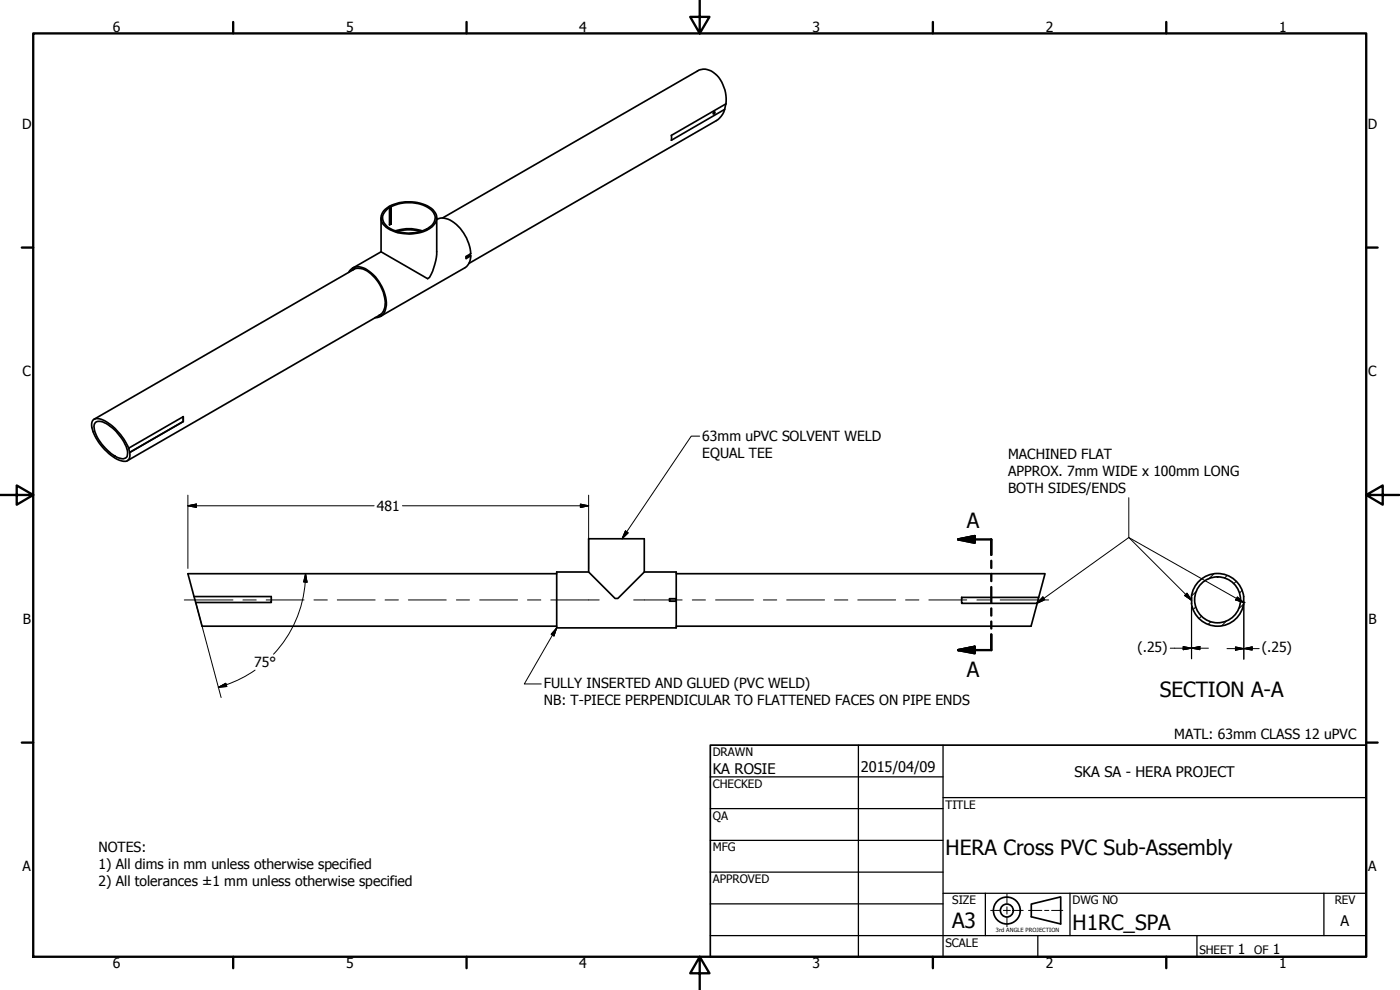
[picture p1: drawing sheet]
<svg xmlns="http://www.w3.org/2000/svg" width="420mm" height="297mm" viewBox="0 0 420 297" stroke-linecap="round" stroke-linejoin="round" font-family="sans-serif">
<!-- layer: Visible (ANSI) -->
<g fill="none" stroke="#000" stroke-width=".51">
<path d="M214.3 33.5a.36 .36 0 0 1 .3 .5 .36 .36 0 0 1-.5 .2l-.1-.2zM217.5 32.8l-1 2-1.5 1.4-74.3 42.8M217.8 31.2l-.3 1.6-16 9.3v-1.5l16.4-9.4a10.4 10.4 0 0 0-4.4-9.9l-1.9-.5-1.8 .2-77 44.4M114.4 75.6l-8.5 4.8M114.4 65.4v10.2M115.2 63.2a11.6 11.6 0 0 1 11.6-2 5 5 0 0 1 4.3 4.3 5.6 5.6 0 0 1-4.7 4.2 12.3 12.3 0 0 1-11-2 3.1 3.1 0 0 1-.2-4.5zM116.9 62.3a3.2 3.2 0 0 0-1.3 5.1 10.4 10.4 0 0 0 9.5 2.3l1.6-.4 1.4-.6 .1 .1 .5-.2-.2-.2v.2M117.2 62l.1 5.2zM117.2 62l-.4 .2 .1 5.3 .4-.3M117.2 67.1l-.3 .2M117.3 62a11.4 11.4 0 0 1 12.5 1.4 3.2 3.2 0 0 1-1.3 5M118.6 69.3a13.3 13.3 0 0 1 8.1 0"/>
<path d="M119.2 69.5a12.3 12.3 0 0 1 7 0M131.1 65.9a4.6 4.6 0 0 1 5.2 1 13.5 13.5 0 0 1 5 9.2l-1.4 .8v.7l1.4-.8-.3-.2M131.1 65.4v10.2a17.4 17.4 0 0 1-2.2 7.6l-.6 .4-13.9-8M141 76.3v.3l-1.1 .7M141.3 76.8l-.4 1.9-.6 .9-.7 .7-25.4 14.6M104.6 81.7a3.6 3.6 0 0 1 5.6-.7 12.5 12.5 0 0 1 5.6 11.2 3.1 3.1 0 0 1-3.3 3.1M105.8 81.1a4.5 4.5 0 0 1 5.5 1.1 11.9 11.9 0 0 1 4.2 10l-.7 1.6-1.1 .9M106.4 80.7l-78.1 45.1M114.3 94.3l-76.1 43.9M28.6 126.9a2.78 2.78 0 0 1 3.3 .2 14.7 14.7 0 0 1 6.4 8.5 1.68 1.68 0 0 1-.7 1.9 1.68 1.68 0 0 1-2-.1 13.3 13.3 0 0 1-7.4-9.5zM38.6 134.5l16.4-9.5v1.5l-16.1 9.2zM55 125v1.5l-16.1 9.2a1.89 1.89 0 0 1-.4 2.3 1.89 1.89 0 0 1-2.2 .2 15.2 15.2 0 0 1-8.8-10.5 1.81 1.81 0 0 1 .7-1.9 1.81 1.81 0 0 1 2.1 0 16.7 16.7 0 0 1 8.3 8.7"/>
<path d="M58.2 179h23.2v1.8h-22.7M167.1 172.1h-110.7l2.3 8.7M176.7 171.6h-9.6v16.8h35.8v-8M176.7 161.7h16.7v9.9l-8 8h-.8l-7.9-8zM193.4 171.6h9.5v8M200.9 179.6h2v.8h-2zM202.9 172.1h110.7l-1.9 7.1M288.6 179.2h23.1l-.4 1.8h-22.7zM357.6 179.2v1.8M373.3 179a7.9 7.9 0 0 0-8-6.9 7.9 7.9 0 0 0-7.8 7.1M373.3 179a7.9 7.9 0 0 1-6.9 8.8 7.9 7.9 0 0 1-8.8-6.8M58.7 180.8l1.9 7.1h106.5"/>
<path d="M311.3 181l-1.9 6.9h-106.5"/>
<circle cx="365.4" cy="180" r="6.9"/>
</g>
<circle cx="373.3" cy="180.8" r=".25" fill="#000"/>
<!-- layer: Section Line (ANSI) -->
<path d="M287.5 161.8l5-1v2.1zM287.5 161.8h10v4.7M297.5 168.3v2.1M297.5 172.2v2.2M297.5 176.1v4.7M287.5 195.1l5-1.1v2zM297.5 182.5v2.2M297.5 186.5v2.1M297.5 190.4v4.7h-10" fill="none" stroke="#000" stroke-width=".7"/>
<path d="M287.5 161.8l5-1zM287.5 161.8l5-1v2.1zM287.5 195.1l5-1.1zM287.5 195.1l5-1.1v2z" fill="#000" stroke="#000" stroke-width=".7"/>
<!-- layer: Border (ANSI) -->
<g fill="none" stroke="#000" stroke-width=".7">
<path d="M10 10h400v277.1h-400zM70 6.6v3.4M140 6.6v3.4M210 0v10l-2.9-4.9h5.8l-2.9 4.9M280 6.6v3.4M350 6.6v3.4M6.5 74.3h3.5M410 74.3h3.4M0 148.5h10l-5-2.8v5.7l5-2.9M410 148.5l5 2.9v-5.7l-5 2.8h10M6.5 222.8h3.5M410 222.8h3.4"/>
<path d="M70 287.1v3.4M140 287.1v3.4M210 287.1l2.9 4.9h-5.8l2.9-4.9v9.9M280 287.1v3.4M350 287.1v3.4"/>
</g>
<!-- layer: Title (ANSI) -->
<g fill="none" stroke="#000" stroke-width=".38">
<path d="M213.2 233.1h69.8M257.6 223.6v63.5M283 239.3h127M283 223.6v63.5M213.2 242.6h69.8M213.2 252.1h69.8M213.2 261.7h69.8M213.2 271.2h69.8M283 268h127M295.7 268v12.7M321.1 268v12.7M397.3 268v12.7"/>
<path d="M213.2 280.7h196.8M311.5 280.7v6.4M359.2 280.7v6.4"/>
</g>
<path d="M213.2 223.6h196.8v63.5h-196.8z" fill="none" stroke="#000" stroke-width=".51"/>
<!-- layer: Hatch (ANSI) -->
<path d="M359.2 177.3l-1.5 1.4M364.2 172.3l-1.5 1.4M368.2 172.7l-.7 .8M371 174.4l-.7 .7M372.7 177.2l-.7 .8M358.9 182l-.8 .9M360.6 184.8l-.7 .8M363.4 186.5l-.8 .8M368 186.4l-1.4 1.4M373.2 181.3l-1.5 1.4" fill="none" stroke="#000" stroke-width=".3"/>
<!-- layer: Symbol (ANSI) -->
<path d="M210 130.9h-2.5l-20.8 30.8M187.7 159.3l.8 .6-1.8 1.8zM338.8 149.3v12l34.5 19.5M312.3 179.9l.7-.8 .5 .8M312.8 179.9l26-18.6 18.8 18.8M356.2 178l1.4 2.1-2.1-1.4zM371.3 179.1l2 1.7-2.5-.8zM167.1 188.4l-.9 2.4-.8-.5zM167.1 188.4l-9.7 16.8h5M312.1 180.1l-.9 .9 2-.9M312.5 180.1l-1.3 .9" fill="none" stroke="#000" stroke-width=".3"/>
<path d="M187.7 159.3l-1 2.4zM187.7 159.3l.8 .6-1.8 1.8zM313 179.1l-1.8 1.9zM313 179.1l.6 .8-2.4 1.1zM355.5 178.7l2.1 1.4zM356.2 178l1.4 2.1-2.1-1.4zM167.1 188.4l-.9 2.4zM167.1 188.4l-.9 2.4-.8-.5zM370.8 180l2.5 .8zM371.3 179.1l2 1.7-2.5-.8z" fill="#000" stroke="#000" stroke-width=".3"/>
<!-- layer: Dimension (ANSI) -->
<g fill="none" stroke="#000" stroke-width=".3">
<path d="M56.4 151.8l2.5-.6v1.1zM56.4 151.8h55.9M56.4 148.6v21.9M120.8 151.8h55.9M174.2 151.2l2.5 .6-2.5 .5zM176.7 148.6v21.9M91.7 172.1l.4 2.6-1-.1zM91.7 172.1a35.3 35.3 0 0 1-9.6 24.2M58.7 180.8l7.7 28.5M351.2 194.5h11.4M355.1 194l2.5 .5-2.5 .4zM357.6 182v15.7"/>
<path d="M357.6 194.5l2.5-.5v.9zM368.2 194.6h9.7M370.8 194.1l2.5 .5-2.5 .5zM373.3 181.2v16.6M373.3 194.6l2.5-.5v1zM65.5 206.2l2.3-1.2 .3 1zM67.9 205.5l-2.4 .7M76.6 201.1l-4.2 2.5-4.5 1.8"/>
</g>
<g fill="#000" stroke="#000" stroke-width=".3">
<path d="M56.4 151.8l2.5-.6zM56.4 151.8l2.5-.6v1.1zM174.2 152.3l2.5-.5zM174.2 151.2l2.5 .6-2.5 .5zM91.7 172.1l.4 2.6zM91.7 172.1l.4 2.6-1-.1zM355.1 194.9l2.5-.4zM355.1 194l2.5 .5-2.5 .4zM357.6 194.5l2.5-.5zM357.6 194.5l2.5-.5v.9zM370.8 195.1l2.5-.5zM370.8 194.1l2.5 .5-2.5 .5z"/>
<path d="M373.3 194.6l2.5-.5zM373.3 194.6l2.5-.5v1zM65.5 206.2l2.3-1.2zM65.5 206.2l2.3-1.2 .3 1z"/>
</g>
<!-- layer: Centerline (ANSI) -->
<g fill="none" stroke="#000" stroke-width=".3">
<path d="M55.3 180h14.6M72.9 180h4M79.9 180h11.3M94.2 180h4M101.2 180h11.4M115.6 180h4M122.6 180h11.3M137 180h3.9M144 180h11.3M158.3 180h4M165.3 180h14.5M190.2 180h14.5"/>
<path d="M207.8 180h3.9M214.8 180h11.3M229.1 180h4M236.1 180h11.4M250.4 180h4M257.4 180h11.4M271.8 180h4M278.8 180h11.3M293.2 180h3.9M300.2 180h14.5"/>
</g>
<!-- layer: Sketch Geometry (ANSI) -->
<path d="M297.3 273.2h2.7M301.1 273.2h2.1M302.2 268.3v2.8M302.2 272.1v2.1M302.2 275.3v2.8M304.3 273.2h2.8M308.7 273.2h4M313.5 273.2h1.3M315.6 273.2h3.4" fill="none" stroke="#000" stroke-width=".3"/>
<g fill="none" stroke="#000" stroke-width=".51">
<path d="M309.5 271.3l8.8-2.2v8.1l-8.8-2.1z"/>
<circle cx="302.2" cy="273.2" r="4"/>
<circle cx="302.2" cy="273.2" r="1.94"/>
</g>
<g font-size="6.3">
<text x="290.2" y="158.4">A</text>
<text x="290.2" y="203.1">A</text>
<text x="348" y="209">SECTION A-A</text>
<text x="283.8" y="256.5">HERA Cross PVC Sub-Assembly</text>
<text x="285.8" y="278.6">A3</text>
<text x="321.9" y="279">H1RC_SPA</text>
</g>
<g font-size="4.4">
<text x="213.9" y="232.2">KA ROSIE</text>
<text x="258.4" y="231.6">2015/04/09</text>
<text x="322.5" y="233">SKA SA - HERA PROJECT</text>
<text x="402.3" y="277.9">A</text>
</g>
<g font-size="4.2">
<text x="33.8" y="9.6">6</text>
<text x="103.9" y="9.6">5</text>
<text x="173.9" y="9.6">4</text>
<text x="243.8" y="9.6">3</text>
<text x="313.9" y="9.6">2</text>
<text x="383.9" y="9.6">1</text>
<text x="6.7" y="38.7">D</text>
<text x="410.5" y="38.7">D</text>
<text x="6.8" y="113">C</text>
<text x="410.7" y="113">C</text>
<text x="210.8" y="132.4">63mm uPVC SOLVENT WELD</text>
<text x="210.8" y="137.4">EQUAL TEE</text>
<text x="302.6" y="137.8">MACHINED FLAT</text>
<text x="302.6" y="142.9">APPROX. 7mm WIDE x 100mm LONG</text>
<text x="302.6" y="147.9">BOTH SIDES/ENDS</text>
<text x="113.1" y="153.3">481</text>
<text x="6.9" y="187.2">B</text>
<text x="410.7" y="187.2">B</text>
<text x="341.4" y="195.6">(.25)</text>
<text x="378.7" y="195.8">(.25)</text>
<text x="76.3" y="200.3">75°</text>
<text x="163.2" y="206.4">FULLY INSERTED AND GLUED (PVC WELD)</text>
<text x="163.2" y="211.4">NB: T-PIECE PERPENDICULAR TO FLATTENED FACES ON PIPE ENDS</text>
<text x="352.4" y="221.7">MATL: 63mm CLASS 12 uPVC</text>
<text x="29.5" y="255.8">NOTES:</text>
<text x="6.8" y="261.4">A</text>
<text x="29.5" y="260.8">1) All dims in mm unless otherwise specified</text>
<text x="410.7" y="261.4">A</text>
<text x="29.5" y="265.8">2) All tolerances ±1 mm unless otherwise specified</text>
<text x="371.5" y="286.2">1</text>
<text x="382" y="286.2">1</text>
<text x="33.8" y="290.5">6</text>
<text x="103.9" y="290.5">5</text>
<text x="173.9" y="290.5">4</text>
<text x="243.8" y="290.5">3</text>
<text x="313.9" y="290.5">2</text>
<text x="383.9" y="290.5">1</text>
</g>
<g font-size="3.5">
<text x="213.9" y="226.9">DRAWN</text>
<text x="213.9" y="236.4">CHECKED</text>
<text x="213.9" y="245.9">QA</text>
<text x="283.8" y="242.6">TITLE</text>
<text x="213.9" y="255.4">MFG</text>
<text x="213.9" y="265">APPROVED</text>
<text x="285.8" y="271.3">SIZE</text>
<text x="321.9" y="271.3">DWG NO</text>
<text x="400.6" y="271.3">REV</text>
<text x="283.8" y="284">SCALE</text>
<text x="360" y="286.2">SHEET</text>
<text x="376.4" y="286.2">OF</text>
</g>
<text font-size="1.7" x="298.9" y="279.6">3rd ANGLE PROJECTION</text>
</svg>
